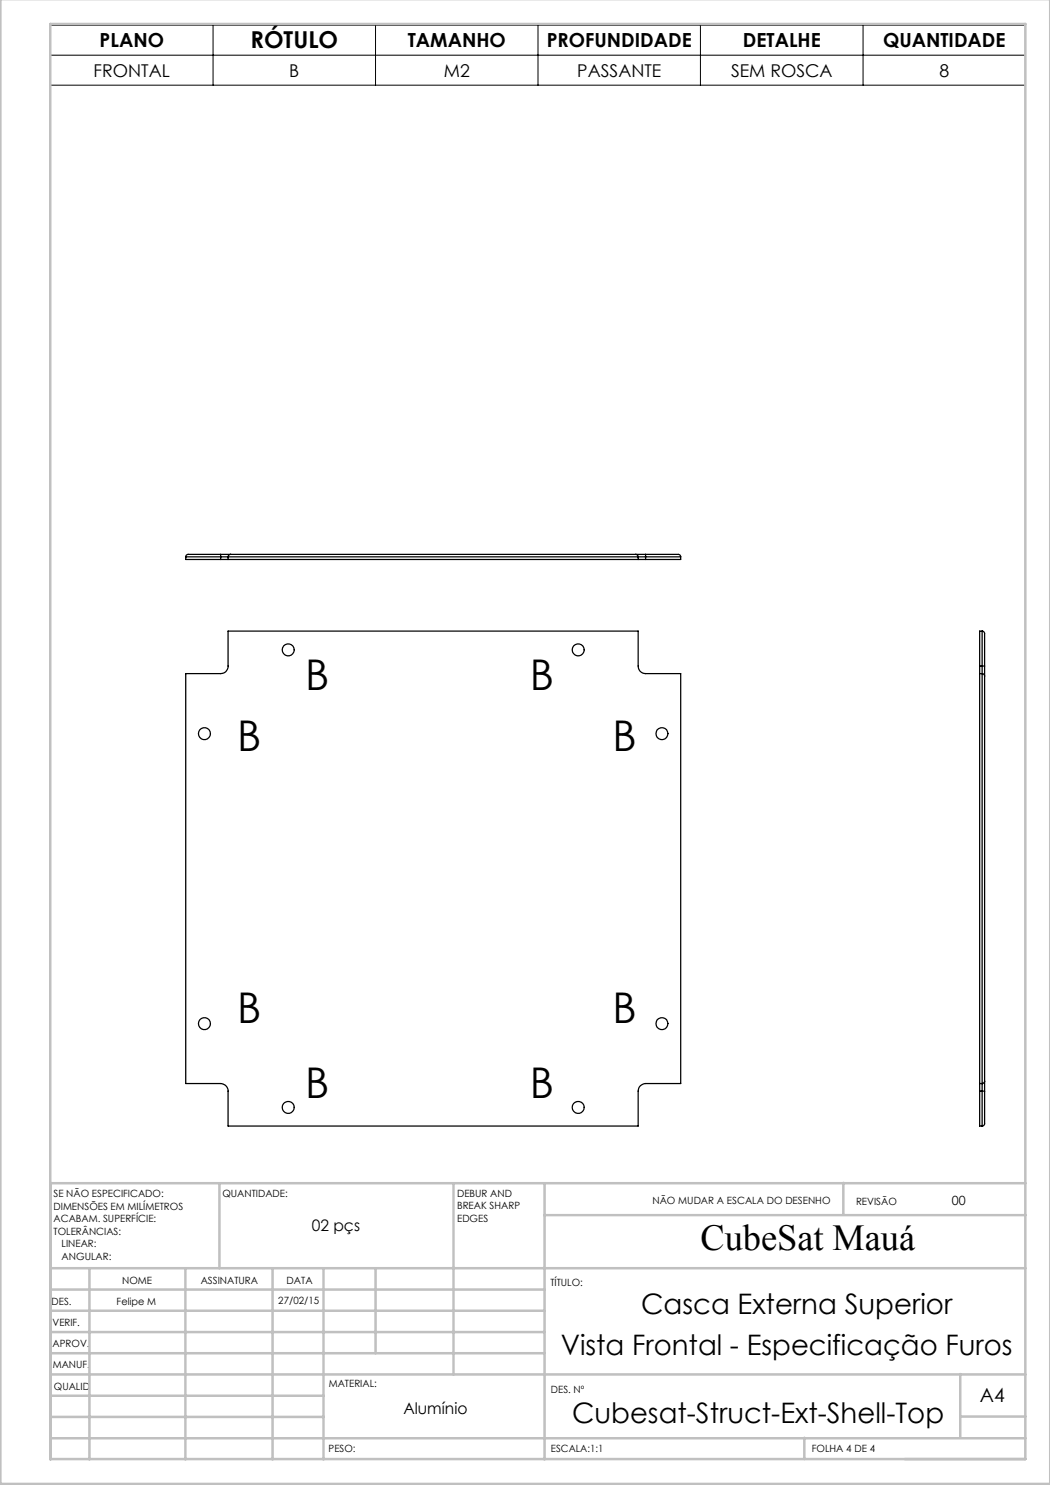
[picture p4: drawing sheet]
<svg xmlns="http://www.w3.org/2000/svg" width="210mm" height="297mm" viewBox="0 0 210 297" stroke-linecap="round" stroke-linejoin="round" font-family="sans-serif">
<path d="M10.1 5h195v12h-195zM10.1 11h195M42.6 5v12M75.1 5v12M107.6 5v12M140.1 5v12M172.6 5v12" fill="none" stroke="#000" stroke-width=".2"/>
<g fill="none" stroke="#c0c0c0" stroke-width=".5">
<path d="M.1 -.1v296.9h209.9v-296.9M10.1 4.8h195v287h-195zM43.9 236.6v17M90.7 236.6v38.3M108.9 236.6v55.3M168.7 236.6v6.3M205.1 236.6h-195v55.3M10.1 253.6h195M10.1 257.9h98.8M17.9 253.6v38.3M37.1 253.6v38.3M54.5 253.6v38.3"/>
<path d="M64.7 253.6v38.3M75.1 253.6v17M108.9 243h96.2M10.1 270.6h98.8M10.1 266.4h98.8M10.1 262.1h98.8M10.1 279.1h54.6M10.1 274.9h195M192.1 274.8v12.7M10.1 287.7h195M10.1 283.4h54.6M160.9 287.5v4.3"/>
<path d="M192.1 283.3h13"/>
</g>
<g fill="none" stroke="#000" stroke-width=".25">
<path d="M37.1 111.4v.5h7M37.1 111.4h7M44.1 111.4h1.5M44.1 110.9v.5M44.1 110.9h2M44.1 111.9h1.5M44.1 110.9h-6.6l-.3 .2-.1 .3M44.1 111.4v.5M45.6 111.4v.5M45.6 111.9h82M45.6 111.4h82M46.1 110.9l-.3 .1-.2 .4"/>
<path d="M46.1 110.9h81M127.1 110.9l.4 .1 .1 .4M127.1 110.9h2M127.6 111.4h1.5M127.6 111.9h1.5M127.6 111.4v.5M129.1 110.9v.5M129.1 110.9h6.6l.3 .2 .1 .3M129.1 111.4h7M129.1 111.4v.5M136.1 111.4v.5h-7M45.6 126.2h82v7a1.45 1.45 0 0 0 1.5 1.5h7v82h-7a1.51 1.51 0 0 0-1.5 1.5v7h-82v-7a1.51 1.51 0 0 0-1.5-1.5h-7v-82h7a1.45 1.45 0 0 0 1.5-1.5z"/>
<path d="M195.9 133.2v1.5M195.9 134.7h.5M195.9 134.7v82M195.9 133.2h.5M196.4 134.7l.4 .2 .1 .3M196.4 133.2v1.5M196.4 133.2h.5M196.4 126.2l.3 .1 .2 .3v6.6M196.4 126.2h-.5v7M196.4 126.2v7M196.4 134.7v82M196.9 133.2v2"/>
<path d="M196.9 135.2v81M195.9 216.7v1.5M195.9 216.7h.5M195.9 218.2v7h.5M195.9 218.2h.5M196.4 216.7v1.5M196.4 218.2h.5M196.4 218.2v7M196.9 216.2l-.1 .4-.4 .1M196.9 216.2v2M196.9 218.2v6.6l-.2 .3-.3 .1"/>
<circle cx="57.6" cy="130" r="1.2"/>
<circle cx="115.6" cy="130" r="1.2"/>
<circle cx="40.9" cy="146.7" r="1.2"/>
<circle cx="132.4" cy="146.7" r="1.2"/>
<circle cx="40.9" cy="204.7" r="1.2"/>
<circle cx="132.4" cy="204.7" r="1.2"/>
<circle cx="57.6" cy="221.5" r="1.2"/>
<circle cx="115.6" cy="221.5" r="1.2"/>
</g>
<g font-size="8.5">
<text x="61" y="137.9">B</text>
<text x="106" y="137.9">B</text>
<text x="47.4" y="150.2">B</text>
<text x="122.5" y="150.2">B</text>
<text x="47.4" y="204.6">B</text>
<text x="122.5" y="204.6">B</text>
<text x="61" y="219.6">B</text>
<text x="106" y="219.6">B</text>
</g>
<text font-size="7.3" x="140.1" y="249.9">CubeSat Mauá</text>
<g font-size="5.6">
<text x="128.2" y="262.7">Casca Externa Superior</text>
<text x="112.2" y="270.9">Vista Frontal - Especificação Furos</text>
<text x="114.4" y="284.6">Cubesat-Struct-Ext-Shell-Top</text>
</g>
<text font-size="4.7" x="50.1" y="9.6">RÓTULO</text>
<g font-size="3.9">
<text x="19.9" y="9.5">PLANO</text>
<text x="81.6" y="9.5">TAMANHO</text>
<text x="109.4" y="9.5">PROFUNDIDADE</text>
<text x="148.6" y="9.5">DETALHE</text>
<text x="176.6" y="9.5">QUANTIDADE</text>
<text x="196" y="280.4">A4</text>
</g>
<g font-size="3.5">
<text x="18.7" y="15.4">FRONTAL</text>
<text x="57.9" y="15.4">B</text>
<text x="88.8" y="15.4">M2</text>
<text x="115.5" y="15.4">PASSANTE</text>
<text x="146.2" y="15.4">SEM ROSCA</text>
<text x="187.9" y="15.4">8</text>
</g>
<g font-size="3.2">
<text x="62.3" y="246.3">02 pçs</text>
<text x="80.7" y="282.8">Alumínio</text>
</g>
<text font-size="2.5" x="190.4" y="240.9">00</text>
<g font-size="2">
<text x="10.7" y="239.5">SE NÃO ESPECIFICADO:</text>
<text x="44.5" y="239.5">QUANTIDADE:</text>
<text x="91.4" y="239.4">DEBUR AND</text>
<text x="10.7" y="242">DIMENSÕES EM MILÍMETROS</text>
<text x="10.7" y="244.5">ACABAM. SUPERFÍCIE:</text>
<text x="91.4" y="241.9">BREAK SHARP</text>
<text x="91.4" y="244.4">EDGES</text>
<text x="130.5" y="240.8">NÃO MUDAR A ESCALA DO DESENHO</text>
<text x="171.2" y="241">REVISÃO</text>
<text x="10.7" y="247">TOLERÂNCIAS:</text>
<text x="12.3" y="249.5">LINEAR:</text>
<text x="12.3" y="252">ANGULAR:</text>
<text x="24.4" y="256.9">NOME</text>
<text x="40.1" y="256.8">ASSINATURA</text>
<text x="57.3" y="256.8">DATA</text>
<text x="110.1" y="257.1">TÍTULO:</text>
<text x="10.3" y="260.9">DES.</text>
<text x="23.3" y="261">Felipe M</text>
<text x="55.7" y="260.8">27/02/15</text>
<text x="10.5" y="269.3">APROV.</text>
<text x="10.5" y="265.2">VERIF.</text>
<text x="10.6" y="273.6">MANUF.</text>
<text x="10.8" y="278">QUALID</text>
<text x="65.8" y="277.4">MATERIAL:</text>
<text x="110.2" y="278.5">DES. Nº</text>
<text x="65.7" y="290.4">PESO:</text>
<text x="110.2" y="290.5">ESCALA:1:1</text>
<text x="162.4" y="290.4">FOLHA 4 DE 4</text>
</g>
</svg>
